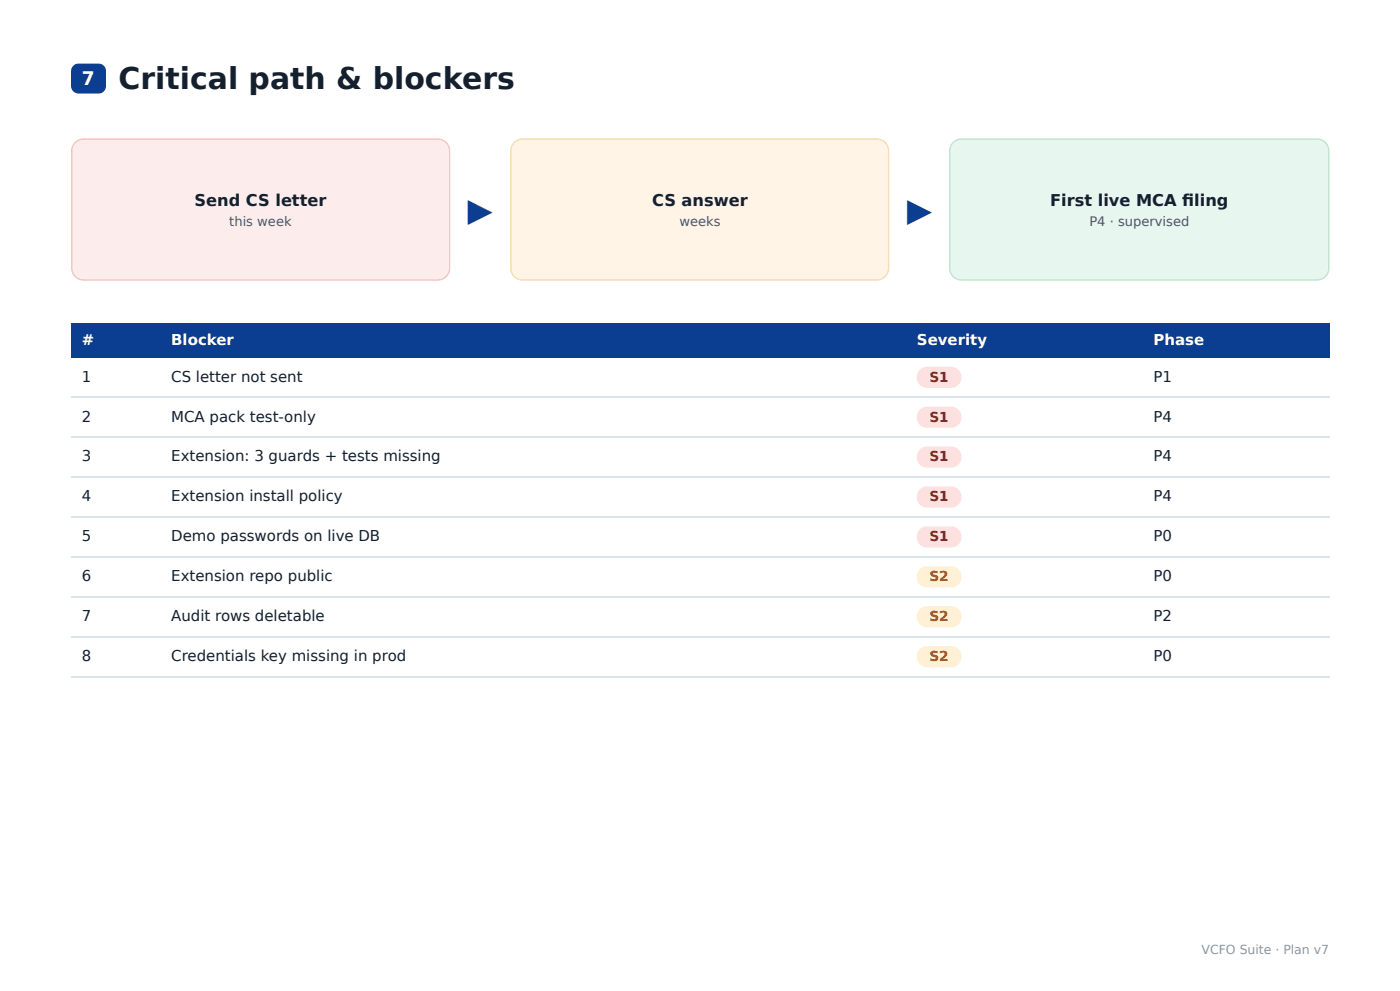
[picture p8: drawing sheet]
<svg xmlns="http://www.w3.org/2000/svg" width="297mm" height="210mm" viewBox="0 0 297 210" stroke-linecap="round" stroke-linejoin="round" font-family="sans-serif">
<g fill="#0b3d91">
<path d="M15.1 68.5h18.8v7.4h-18.8z"/>
<path d="M33.9 68.5h158.2v7.4h-158.2z"/>
<path d="M192.1 68.5h50.3v7.4h-50.3z"/>
<path d="M242.4 68.5h39.6v7.4h-39.6z"/>
</g>
<path d="M15.1 84.3h266.9M15.1 92.7h266.9M15.1 101.2h266.9M15.1 109.7h266.9M15.1 118.1h266.9M15.1 126.6h266.9M15.1 135.1h266.9M15.1 143.5h266.9" fill="none" stroke="#dbe3ec" stroke-width=".26"/>
<path d="M15.5 14l1-.5h4.4a1.59 1.59 0 0 1 1.6 1.6v3.2a1.59 1.59 0 0 1-1.6 1.5h-4.2a1.59 1.59 0 0 1-1.6-1.5v-3.4z" fill="#0b3d91"/>
<path d="M15.9 30.2l.9-.5 .9-.2h75.2a2.51 2.51 0 0 1 2.5 2.5v24.9a2.51 2.51 0 0 1-2.5 2.5h-75.2a2.51 2.51 0 0 1-2.5-2.5v-24.9l.2-.9z" fill="#fdecec"/>
<path d="M15.9 30.2l.9-.5 .9-.2h75.2a2.51 2.51 0 0 1 2.5 2.5v24.9a2.51 2.51 0 0 1-2.5 2.5h-75.2a2.51 2.51 0 0 1-2.5-2.5v-24.9l.2-.9z" fill="none" stroke="#f3b9b9" stroke-width=".26"/>
<path d="M109.1 30.2l.8-.5 1-.2h75.1a2.51 2.51 0 0 1 2.5 2.5v24.9a2.51 2.51 0 0 1-2.5 2.5h-75.1a2.51 2.51 0 0 1-2.6-2.5v-24.9l.2-.9z" fill="#fff4e5"/>
<path d="M109.1 30.2l.8-.5 1-.2h75.1a2.51 2.51 0 0 1 2.5 2.5v24.9a2.51 2.51 0 0 1-2.5 2.5h-75.1a2.51 2.51 0 0 1-2.6-2.5v-24.9l.2-.9z" fill="none" stroke="#f6d3a1" stroke-width=".26"/>
<path d="M202.2 30.2l.8-.5 1-.2h75.4a2.51 2.51 0 0 1 2.5 2.5v24.9a2.51 2.51 0 0 1-2.5 2.5h-75.4a2.51 2.51 0 0 1-2.5-2.5v-24.9l.2-.9z" fill="#e7f6ee"/>
<path d="M202.2 30.2l.8-.5 1-.2h75.4a2.51 2.51 0 0 1 2.5 2.5v24.9a2.51 2.51 0 0 1-2.5 2.5h-75.4a2.51 2.51 0 0 1-2.5-2.5v-24.9l.2-.9z" fill="none" stroke="#b6e2c9" stroke-width=".26"/>
<g fill="#fde0e0">
<path d="M195.1 78.4a2.25 2.25 0 0 1 1.6-.6h5a2.25 2.25 0 0 1 2.3 2.2 2.25 2.25 0 0 1-2.3 2.3h-5a2.25 2.25 0 0 1-2.1-1.4 2.25 2.25 0 0 1 .5-2.5z"/>
<path d="M195.1 86.9a2.25 2.25 0 0 1 1.6-.6h5a2.25 2.25 0 0 1 2.3 2.2 2.25 2.25 0 0 1-2.3 2.3h-5a2.25 2.25 0 0 1-2.1-1.4 2.25 2.25 0 0 1 .5-2.5z"/>
<path d="M195.1 95.4a2.25 2.25 0 0 1 1.6-.7h5a2.25 2.25 0 0 1 2.3 2.3 2.25 2.25 0 0 1-2.3 2.2h-5a2.25 2.25 0 0 1-2.1-1.4 2.25 2.25 0 0 1 .5-2.4z"/>
<path d="M195.1 103.8a2.25 2.25 0 0 1 1.6-.6h5a2.25 2.25 0 0 1 2.3 2.2 2.25 2.25 0 0 1-2.3 2.3h-5a2.25 2.25 0 0 1-2.1-1.4 2.25 2.25 0 0 1 .5-2.5z"/>
<path d="M195.1 112.3a2.25 2.25 0 0 1 1.6-.6h5a2.25 2.25 0 0 1 2.3 2.2 2.25 2.25 0 0 1-2.3 2.3h-5a2.25 2.25 0 0 1-2.1-1.4 2.25 2.25 0 0 1 .5-2.5z"/>
</g>
<g fill="#fff0d6">
<path d="M195.1 120.8a2.25 2.25 0 0 1 1.6-.7h5a2.25 2.25 0 0 1 2.3 2.3 2.25 2.25 0 0 1-2.3 2.2h-5a2.25 2.25 0 0 1-2.1-1.4 2.25 2.25 0 0 1 .5-2.4z"/>
<path d="M195.1 129.2a2.25 2.25 0 0 1 1.6-.6h5a2.25 2.25 0 0 1 2.3 2.2 2.25 2.25 0 0 1-2.3 2.3h-5a2.25 2.25 0 0 1-2.1-1.4 2.25 2.25 0 0 1 .5-2.5z"/>
<path d="M195.1 137.7a2.25 2.25 0 0 1 1.6-.6h5a2.25 2.25 0 0 1 2.3 2.2 2.25 2.25 0 0 1-2.3 2.3h-5a2.25 2.25 0 0 1-2.1-1.4 2.25 2.25 0 0 1 .5-2.5z"/>
</g>
<g font-size="6.9" fill="#0b3d91">
<text x="99.2" y="46.8">▶</text>
<text x="192.5" y="46.8">▶</text>
</g>
<text font-size="6.3" fill="#14202e" x="25.2" y="18.8">Critical path &amp; blockers</text>
<text font-size="4" fill="#fff" x="17.4" y="18">7</text>
<g font-size="3.4" fill="#14202e">
<text x="41.3" y="43.7">Send CS letter</text>
<text x="138.4" y="43.7">CS answer</text>
<text x="222.8" y="43.7">First live MCA fi ling</text>
</g>
<g font-size="3.2" fill="#fff">
<text x="17.4" y="73.3">#</text>
<text x="36.3" y="73.3">Blocker</text>
<text x="194.5" y="73.3">Severity</text>
<text x="244.7" y="73.3">Phase</text>
</g>
<g font-size="3.2" fill="#14202e">
<text x="17.4" y="81">1</text>
<text x="36.3" y="81">CS letter not sent</text>
<text x="244.7" y="81">P1</text>
<text x="17.4" y="89.4">2</text>
<text x="36.3" y="89.4">MCA pack test-only</text>
<text x="244.7" y="89.4">P4</text>
<text x="17.4" y="97.9">3</text>
<text x="36.3" y="97.9">Extension: 3 guards + tests missing</text>
<text x="244.7" y="97.9">P4</text>
<text x="17.4" y="106.4">4</text>
<text x="36.3" y="106.4">Extension install policy</text>
<text x="244.7" y="106.4">P4</text>
<text x="17.4" y="114.8">5</text>
<text x="36.3" y="114.8">Demo passwords on live DB</text>
<text x="244.7" y="114.8">P0</text>
<text x="17.4" y="123.3">6</text>
<text x="36.3" y="123.3">Extension repo public</text>
<text x="244.7" y="123.3">P0</text>
<text x="17.4" y="131.8">7</text>
<text x="36.3" y="131.8">Audit rows deletable</text>
<text x="244.7" y="131.8">P2</text>
<text x="17.4" y="140.2">8</text>
<text x="36.3" y="140.2">Credentials key missing in prod</text>
<text x="244.7" y="140.2">P0</text>
</g>
<g font-size="2.9" fill="#a11d1d">
<text x="197.2" y="81">S1</text>
<text x="197.2" y="89.4">S1</text>
<text x="197.2" y="97.9">S1</text>
<text x="197.2" y="106.4">S1</text>
<text x="197.2" y="114.8">S1</text>
</g>
<g font-size="2.9" fill="#9a5b00">
<text x="197.2" y="123.3">S2</text>
<text x="197.2" y="131.8">S2</text>
<text x="197.2" y="140.2">S2</text>
</g>
<g font-size="2.8" fill="#4b5866">
<text x="48.6" y="47.9">this week</text>
<text x="144.1" y="47.9">weeks</text>
<text x="231.1" y="47.9">P4 · supervised</text>
</g>
<text font-size="2.6" fill="#8a96a3" x="254.9" y="202.4">VCFO Suite · Plan v7</text>
</svg>
